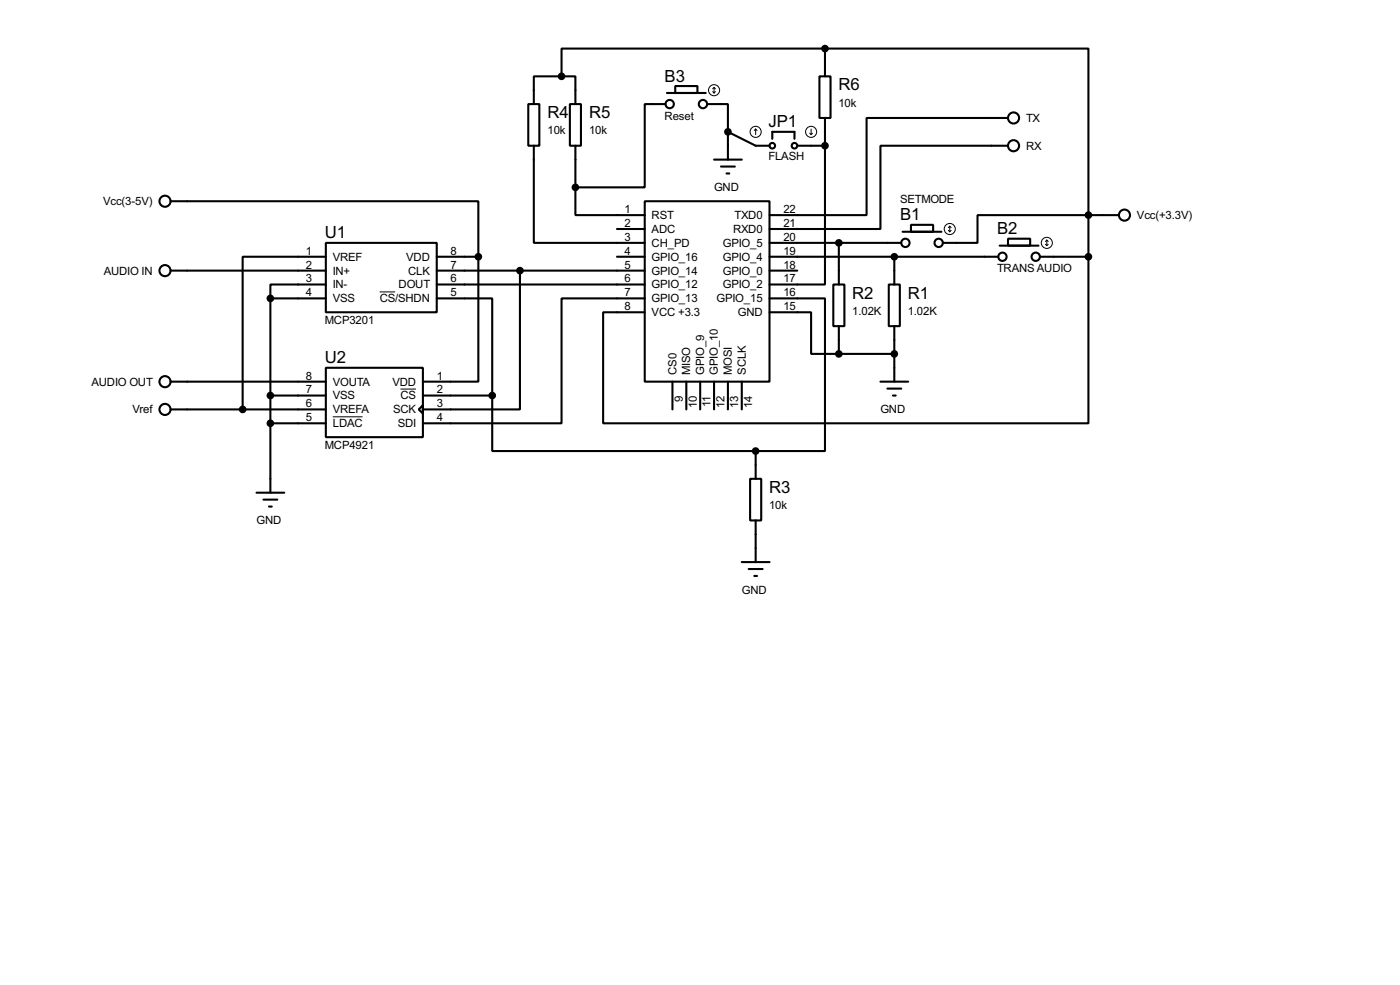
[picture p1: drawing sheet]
<svg xmlns="http://www.w3.org/2000/svg" width="256mm" height="180mm" viewBox="0 0 256 180" stroke-linecap="round" stroke-linejoin="round" font-family="sans-serif">
<g fill="none" stroke="#000" stroke-width=".38">
<path d="M96.8 19h2v7.7h-2zM102.9 14h-5.1v5M102.9 14h2.5v5M104.4 19h2v7.7h-2zM121.9 19h-3.8v15.3h-12.7M122.2 17h7.1M123.7 15.7h4.1v1.3h-4.1zM129.5 19h3.8v5.1M150.1 14h2v7.6h-2zM151.1 8.9h48.3v30.5M151.1 8.9h-48.2v5.1M151.1 8.9v5.1"/>
<path d="M31.2 36.8h56.4v10.2M97.8 26.7v17.7h20.3M105.4 34.3v5.1h12.7M105.4 26.7v7.6M118.1 36.8h22.9v33h-22.9zM130.8 29.2h5.1M132.1 30.5h2.5M133.1 31.7h.5M133.3 24.1l5.1 2.6h2.6M133.3 24.1v5.1M141.5 25.4v-1.3h4v1.3M146 26.7h5.1"/>
<path d="M151.1 26.7v25.4h-10.1M151.1 21.6v5.1M184.7 21.6h-26v17.8h-17.7M184.7 26.7h-23.4v15.2h-20.3M199.4 39.4h-20.3v5h-6.4M199.4 39.4v7.6M199.4 39.4h5.6M31.2 49.5h28.5M49.5 54.6v35.6M49.5 54.6h10.2M59.7 44.4h20.3v12.7h-20.3zM59.7 47h-15.3v27.9"/>
<path d="M59.7 52.1h-10.2v2.5M80 54.6h10.2v17.8M80 52.1h38.1M80 49.5h38.1M80 47h7.6M87.6 47v22.8h-10.1M95.2 49.5v25.4h-17.7M113 47h5.1M113 41.9h5.1M118.1 54.6h-15.2v22.9h-25.4M141 57.1h7.6v7.7h5.1M141 54.6h10.1v27.9h-12.7"/>
<path d="M141 49.5h5M141 47h41.9M141 44.4h24.1M152.7 52.1h2v7.6h-2zM153.7 44.4v7.7M153.7 59.7v5.1M162.8 52.1h2v7.6h-2zM163.8 47v5.1M163.8 59.7v10.1M165.4 42.4h7.1M166.9 41.1h4v1.3h-4zM183.1 45h7.1"/>
<path d="M184.7 43.7h4v1.3h-4zM190.5 47h8.9M199.4 47v30.5h-88.9v-20.4h7.6M31.2 69.8h28.5M31.2 74.9h28.5M49.5 72.4h10.2M49.5 77.5h10.2M59.7 67.3h17.8v12.7h-17.8zM76.7 74.9l.8-.7v1.5zM77.5 72.4h12.7M90.2 72.4v10.1h48.2M123.2 69.8v5.1"/>
<path d="M125.7 69.8v5.1M128.3 69.8v5.1M130.8 69.8v5.1M133.3 69.8v5.1M135.9 69.8v5.1M153.7 64.8h10.1M161.3 69.8h5.1M162.6 71.1h2.5M163.6 72.4h.5M47 90.2h5.1M48.3 91.4h2.5M49.3 92.7h.5"/>
<path d="M137.4 87.6h2v7.6h-2zM138.4 82.5v5.1M138.4 95.2v7.7M135.9 102.9h5.1M137.2 104.1h2.5M138.2 105.4h.5"/>
<circle cx="122.7" cy="19.1" r=".76"/>
<circle cx="128.8" cy="19.1" r=".76"/>
<circle cx="30.2" cy="36.8" r="1.02"/>
<circle cx="141.5" cy="26.7" r=".51"/>
<circle cx="145.5" cy="26.7" r=".51"/>
<circle cx="185.7" cy="26.7" r="1.02"/>
<circle cx="185.7" cy="21.6" r="1.02"/>
<circle cx="206" cy="39.4" r="1.02"/>
<circle cx="30.2" cy="49.5" r="1.02"/>
<circle cx="165.9" cy="44.5" r=".76"/>
<circle cx="172" cy="44.5" r=".76"/>
<circle cx="183.6" cy="47" r=".76"/>
<circle cx="189.7" cy="47" r=".76"/>
<circle cx="30.2" cy="69.9" r="1.02"/>
<circle cx="30.2" cy="74.9" r="1.02"/>
</g>
<g fill="none" stroke="#000" stroke-width=".18">
<path d="M130.6 16.8l.2 .2M130.8 16v1M130.8 16l-.2 .3M130.8 16l.3 .3M131.1 16.8l-.3 .2M138.4 23.6l.3 .3M138.4 23.6l-.2 .3M138.4 23.6v1M148.3 24.4l.3 .2M148.6 23.6v1M148.8 24.4l-.2 .2M69.6 53.4h2.8"/>
<path d="M173.7 42.2l.3 .2M174 41.4v1M174 41.4l-.3 .3M174 41.4l.2 .3M174.2 42.2l-.2 .2M191.5 44.7l.3 .3M191.8 43.9v1.1M191.8 43.9l-.3 .3M191.8 43.9l.2 .3M192 44.7l-.2 .3M61 76.3h5.4M73.4 71.2h2.8"/>
<circle cx="130.8" cy="16.5" r="1.02"/>
<circle cx="138.4" cy="24.1" r="1.02"/>
<circle cx="148.6" cy="24.1" r="1.02"/>
<circle cx="174" cy="41.9" r="1.02"/>
<circle cx="191.8" cy="44.5" r="1.02"/>
</g>
<g fill="#000" stroke="#000" stroke-width=".38">
<circle cx="102.9" cy="14" r=".51"/>
<circle cx="151.1" cy="8.9" r=".51"/>
<circle cx="105.4" cy="34.3" r=".51"/>
<circle cx="133.3" cy="24.1" r=".51"/>
<circle cx="151.1" cy="26.7" r=".51"/>
<circle cx="199.4" cy="39.4" r=".51"/>
<circle cx="49.5" cy="54.6" r=".51"/>
<circle cx="87.6" cy="47" r=".51"/>
<circle cx="95.2" cy="49.5" r=".51"/>
<circle cx="153.7" cy="44.4" r=".51"/>
<circle cx="163.8" cy="47" r=".51"/>
<circle cx="199.4" cy="47" r=".51"/>
<circle cx="44.4" cy="74.9" r=".51"/>
<circle cx="49.5" cy="72.4" r=".51"/>
<circle cx="49.5" cy="77.5" r=".51"/>
<circle cx="90.2" cy="72.4" r=".51"/>
<circle cx="153.7" cy="64.8" r=".51"/>
<circle cx="163.8" cy="64.8" r=".51"/>
<circle cx="138.4" cy="82.5" r=".51"/>
</g>
<g font-size="3.4">
<text x="121.8" y="14.9">B3</text>
<text x="153.6" y="16.6">R6</text>
<text x="100.3" y="21.6">R4</text>
<text x="107.9" y="21.6">R5</text>
<text x="140.8" y="23.3">JP1</text>
<text x="164.9" y="40.3">B1</text>
<text x="59.5" y="43.6">U1</text>
<text x="182.7" y="42.9">B2</text>
<text x="156.1" y="54.7">R2</text>
<text x="166.3" y="54.7">R1</text>
<text x="59.5" y="66.5">U2</text>
<text x="140.9" y="90.2">R3</text>
</g>
<g font-size="2.3">
<text x="121.8" y="21.9">Reset</text>
<text x="153.6" y="19.5">10k</text>
<text x="188" y="22.3">TX</text>
<text x="100.3" y="24.6">10k</text>
<text x="107.9" y="24.6">10k</text>
<text x="140.8" y="29.3">FLASH</text>
<text x="188" y="27.4">RX</text>
<text x="130.8" y="35">GND</text>
<text x="18.9" y="37.5">Vcc(3-5V)</text>
<text x="114.4" y="39">1</text>
<text x="114.4" y="41.5">2</text>
<text x="119.4" y="40.1">RST</text>
<text x="134.6" y="40.1">TXD0</text>
<text x="143.5" y="39">22</text>
<text x="143.5" y="41.5">21</text>
<text x="164.9" y="37.2">SETMODE</text>
<text x="208.3" y="40.1">Vcc(+3.3V)</text>
<text x="56" y="46.6">1</text>
<text x="61" y="47.7">VREF</text>
<text x="74.4" y="47.7">VDD</text>
<text x="82.5" y="46.6">8</text>
<text x="114.4" y="44.1">3</text>
<text x="114.4" y="46.6">4</text>
<text x="119.4" y="42.6">ADC</text>
<text x="119.4" y="45.2">CH_PD</text>
<text x="119.4" y="47.7">GPIO_16</text>
<text x="132.4" y="45.2">GPIO_5</text>
<text x="132.4" y="47.7">GPIO_4</text>
<text x="134.3" y="42.6">RXD0</text>
<text x="143.5" y="44.1">20</text>
<text x="143.5" y="46.6">19</text>
<text x="19" y="50.2">AUDIO IN</text>
<text x="56" y="49.1">2</text>
<text x="56" y="51.7">3</text>
<text x="61" y="50.2">IN+</text>
<text x="61" y="52.8">IN-</text>
<text x="73" y="52.8">DOUT</text>
<text x="74.8" y="50.2">CLK</text>
<text x="82.5" y="49.1">7</text>
<text x="82.5" y="51.7">6</text>
<text x="114.4" y="49.1">5</text>
<text x="114.4" y="51.7">6</text>
<text x="119.4" y="50.2">GPIO_14</text>
<text x="119.4" y="52.8">GPIO_12</text>
<text x="132.4" y="50.2">GPIO_0</text>
<text x="132.4" y="52.8">GPIO_2</text>
<text x="143.5" y="49.1">18</text>
<text x="143.5" y="51.7">17</text>
<text x="182.7" y="49.9">TRANS AUDIO</text>
<text x="56" y="54.2">4</text>
<text x="59.5" y="59.3">MCP3201</text>
<text x="61" y="55.3">VSS</text>
<text x="69.6" y="55.3">CS/SHDN</text>
<text x="82.5" y="54.2">5</text>
<text x="114.4" y="54.2">7</text>
<text x="114.4" y="56.8">8</text>
<text x="119.4" y="55.3">GPIO_13</text>
<text x="119.4" y="57.9">VCC +3.3</text>
<text x="131.3" y="55.3">GPIO_15</text>
<text x="135.2" y="57.9">GND</text>
<text x="143.5" y="54.2">16</text>
<text x="143.5" y="56.8">15</text>
<text x="156.1" y="57.6">1.02K</text>
<text x="166.3" y="57.6">1.02K</text>
<text x="16.8" y="70.6">AUDIO OUT</text>
<text x="56" y="69.5">8</text>
<text x="61" y="70.6">VOUTA</text>
<text x="71.9" y="70.6">VDD</text>
<text x="80" y="69.5">1</text>
<text x="123.9" y="68.6" transform="rotate(-90 123.9 68.6)">CS0</text>
<text x="126.4" y="68.6" transform="rotate(-90 126.4 68.6)">MISO</text>
<text x="129" y="68.6" transform="rotate(-90 129 68.6)">GPIO_9</text>
<text x="131.5" y="68.6" transform="rotate(-90 131.5 68.6)">GPIO_10</text>
<text x="134.1" y="68.6" transform="rotate(-90 134.1 68.6)">MOSI</text>
<text x="136.6" y="68.6" transform="rotate(-90 136.6 68.6)">SCLK</text>
<text x="24.3" y="75.6">Vref</text>
<text x="56" y="77.1">5</text>
<text x="56" y="74.5">6</text>
<text x="56" y="72">7</text>
<text x="61" y="75.6">VREFA</text>
<text x="61" y="73.1">VSS</text>
<text x="72" y="75.6">SCK</text>
<text x="73.4" y="73.1">CS</text>
<text x="80" y="74.5">3</text>
<text x="80" y="72">2</text>
<text x="80" y="77.1">4</text>
<text x="125.1" y="73.5" transform="rotate(-90 125.1 73.5)">9</text>
<text x="127.6" y="74.7" transform="rotate(-90 127.6 74.7)">10</text>
<text x="130.2" y="74.5" transform="rotate(-90 130.2 74.5)">11</text>
<text x="132.7" y="74.7" transform="rotate(-90 132.7 74.7)">12</text>
<text x="135.3" y="74.7" transform="rotate(-90 135.3 74.7)">13</text>
<text x="137.8" y="74.7" transform="rotate(-90 137.8 74.7)">14</text>
<text x="161.3" y="75.6">GND</text>
<text x="59.5" y="82.1">MCP4921</text>
<text x="61" y="78.2">LDAC</text>
<text x="72.9" y="78.2">SDI</text>
<text x="47" y="96">GND</text>
<text x="140.9" y="93.1">10k</text>
<text x="135.9" y="108.7">GND</text>
</g>
</svg>
